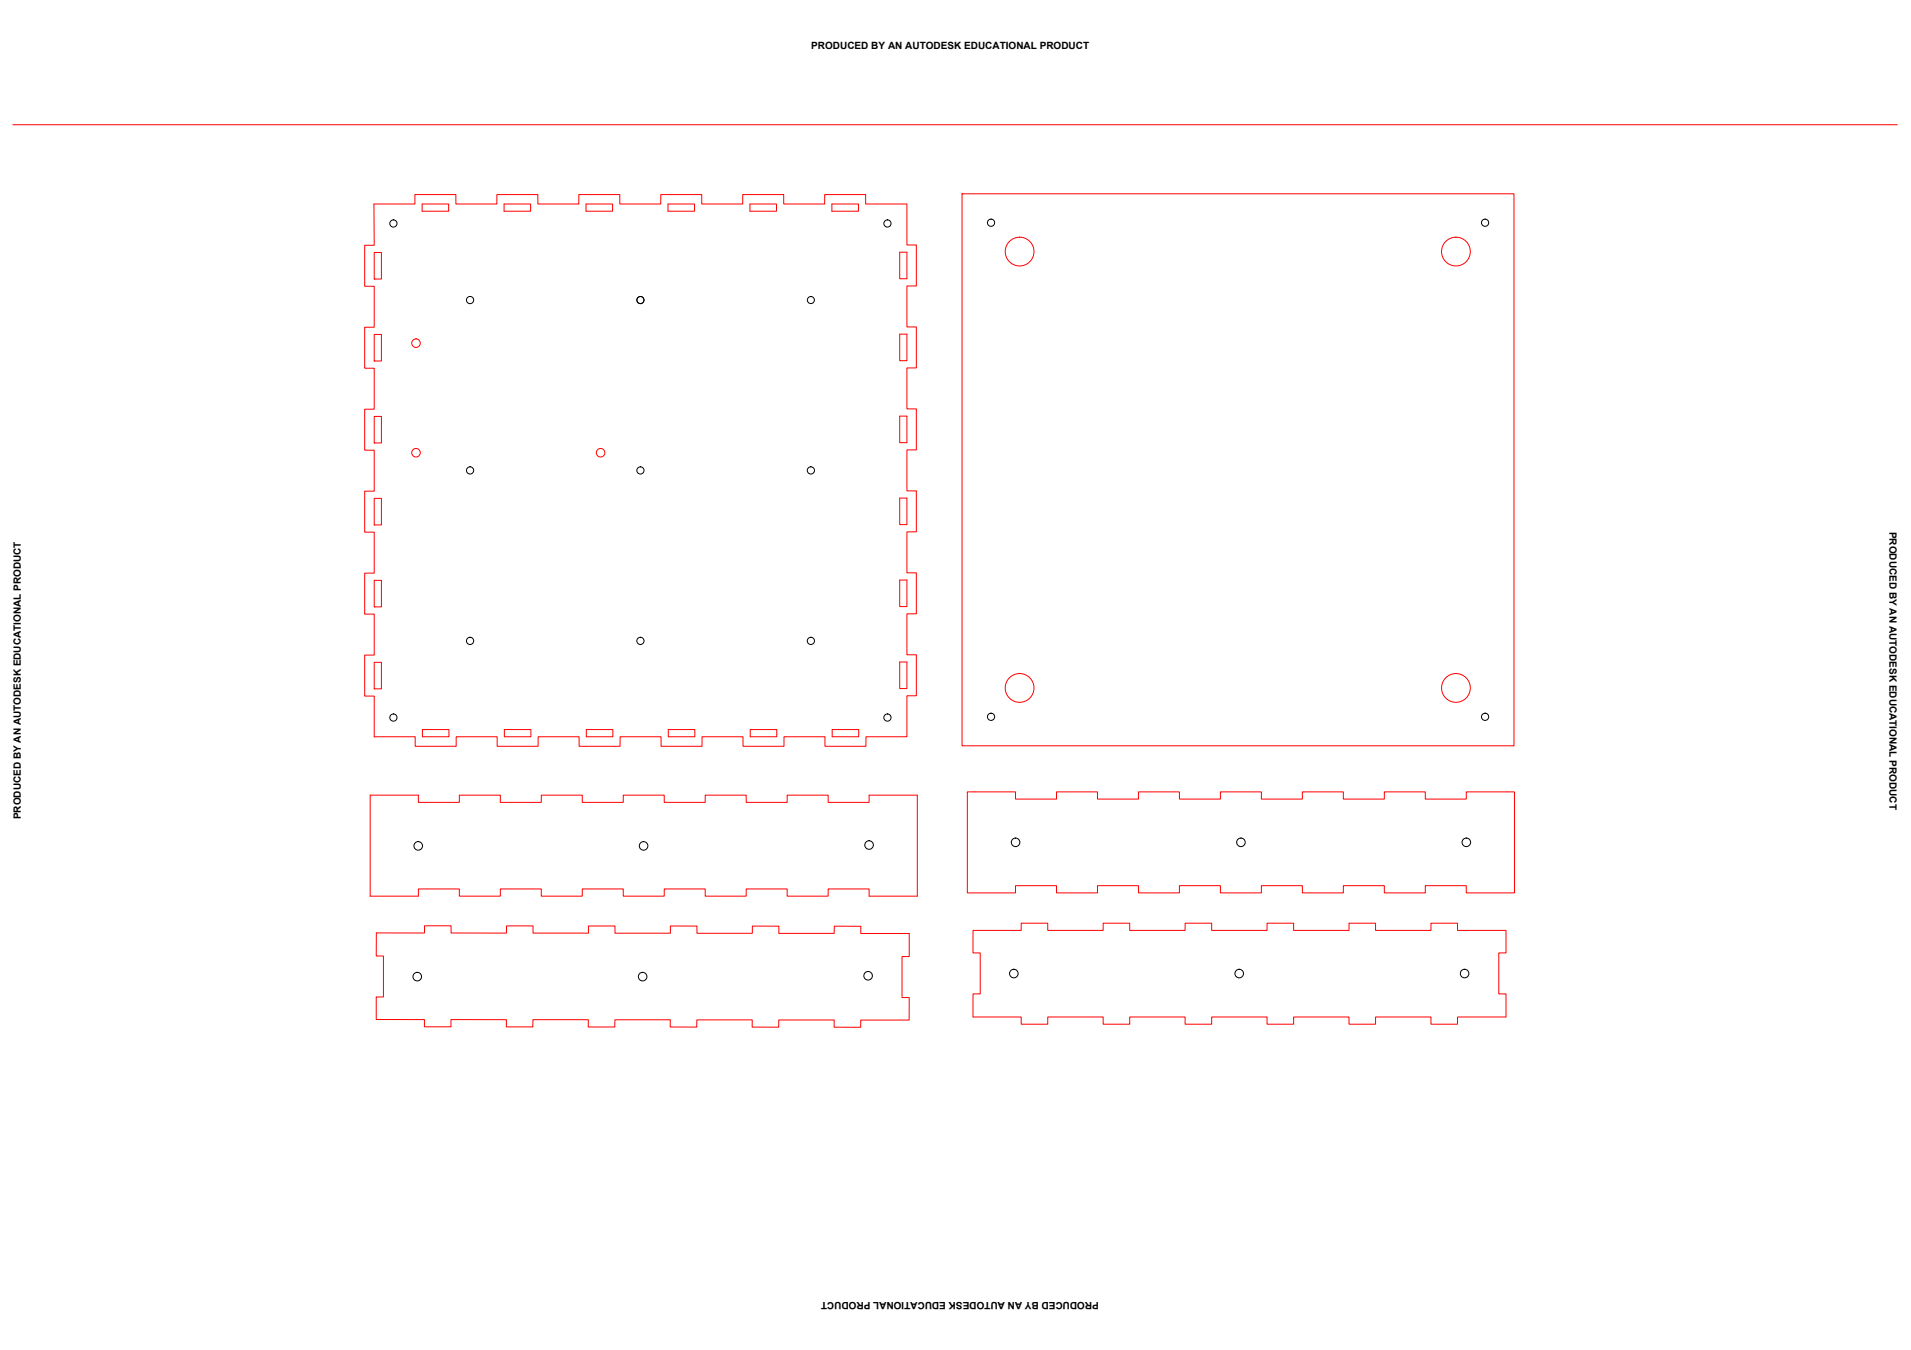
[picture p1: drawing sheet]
<svg xmlns="http://www.w3.org/2000/svg" width="841mm" height="594mm" viewBox="0 0 841 594" stroke-linecap="round" stroke-linejoin="round" font-family="sans-serif">
<!-- layer: panel6 -->
<path d="M165.6 410.5l21.2 .1v-3.2h11.7v3.2h24.4v-3.2h11.7v3.2l24.4 .1v-3.2h11.7v3.2h24.3v-3.2h11.7v3.2h24.4v-3.2l11.7 .1-.1 3.1h24.4l.1-3.1h11.7l-.1 3.2h21.3v10.1h-3.1v18.1h3.1v9.9h-21.3v3.2l-11.7-.1v-3.2h-24.4v3.2h-11.7l.1-3.2h-24.4l-.1 3.2-11.6-.1v-3.1h-24.4v3.1h-11.7v-3.1l-24.4-.1v3.2h-11.6v-3.2h-24.4v3.2h-11.7v-3.2l-21.2-.1v-9.9h3.2v-18h-3.2z" fill="none" stroke="#f00" stroke-width=".44"/>
<g fill="none" stroke="#000" stroke-width=".44">
<circle cx="183.6" cy="429.8" r="1.88"/>
<circle cx="282.8" cy="429.8" r="1.88"/>
<circle cx="382.1" cy="429.4" r="1.88"/>
</g>
<!-- layer: LAYER_1 -->
<g fill="none" stroke="#f00" stroke-width=".44">
<path d="M5.6 54.9h829.4"/>
<circle cx="448.7" cy="110.7" r="6.3"/>
<circle cx="640.7" cy="110.7" r="6.3"/>
<circle cx="448.7" cy="302.7" r="6.3"/>
<circle cx="640.7" cy="302.7" r="6.3"/>
</g>
<!-- layer: panel3 -->
<g fill="none" stroke="#000" stroke-width=".44">
<circle cx="446.2" cy="428.4" r="1.88"/>
<circle cx="545.4" cy="428.4" r="1.88"/>
<circle cx="644.6" cy="428.4" r="1.88"/>
</g>
<!-- layer: panel8 -->
<path d="M425.7 348.5h21.2v3.1h18.1v-3.1h18v3.1h18v-3.1h18.1v3.1h18v-3.1h18v3.1h18.1v-3.1h18v3.1h18v-3.1h18.1v3.1h18v-3.1h21.2v44.4h-21.2v-3.2h-18v3.2h-18.1v-3.2h-18v3.2h-18v-3.2h-18.1v3.2h-18v-3.2h-18v3.2h-18.1v-3.2h-18v3.2h-18v-3.2h-18.1v3.2h-21.2z" fill="none" stroke="#f00" stroke-width=".44"/>
<g fill="none" stroke="#000" stroke-width=".44">
<circle cx="446.9" cy="370.7" r="1.88"/>
<circle cx="546.1" cy="370.7" r="1.88"/>
<circle cx="645.3" cy="370.7" r="1.88"/>
</g>
<!-- layer: panel1 -->
<path d="M162.9 349.9h21.2v3.2h18.1v-3.2h18v3.2h18v-3.2h18.1v3.2h18v-3.2h18v3.2h18.1v-3.2h18v3.2h18v-3.2h18.1v3.2h18v-3.2h21.2v44.5h-21.2v-3.2h-18v3.2h-18.1v-3.2h-18v3.2h-18v-3.2h-18.1v3.2h-18v-3.2h-18v3.2h-18.1v-3.2h-18v3.2h-18v-3.2h-18.1v3.2h-21.2z" fill="none" stroke="#f00" stroke-width=".44"/>
<g fill="none" stroke="#000" stroke-width=".44">
<circle cx="184.1" cy="372.2" r="1.88"/>
<circle cx="283.2" cy="372.2" r="1.88"/>
<circle cx="382.5" cy="371.9" r="1.88"/>
</g>
<!-- layer: panel3 -->
<path d="M428.2 409.4h21.2v-3.1h11.7v3.1h24.4v-3.1h11.7v3.1h24.4v-3.1h11.6v3.1h24.4v-3.1h11.7v3.1h24.4v-3.1h11.7v3.1h24.4v-3.1h11.6v3.1h21.4v9.9h-3.2v18.1h3.2v10.1h-21.4v3.2h-11.6v-3.2h-24.4v3.2h-11.7v-3.2h-24.4v3.2h-11.7v-3.2h-24.4v3.2h-11.6v-3.2h-24.4v3.2h-11.7v-3.2h-24.4v3.2h-11.7v-3.2h-21.2v-10.1h3.2v-18.1h-3.2z" fill="none" stroke="#f00" stroke-width=".44"/>
<!-- layer: LAYER_1 -->
<g fill="none" stroke="#000" stroke-width=".44">
<circle cx="173.1" cy="98.3" r="1.59"/>
<circle cx="390.6" cy="98.3" r="1.59"/>
<circle cx="436.2" cy="98" r="1.59"/>
<circle cx="653.6" cy="98" r="1.59"/>
<circle cx="206.9" cy="132" r="1.59"/>
<circle cx="281.8" cy="132" r="1.59"/>
<circle cx="281.8" cy="132" r="1.55"/>
<circle cx="356.9" cy="132" r="1.55"/>
<circle cx="206.9" cy="207" r="1.59"/>
<circle cx="281.8" cy="207" r="1.59"/>
<circle cx="356.9" cy="207" r="1.59"/>
<circle cx="206.9" cy="282" r="1.59"/>
<circle cx="281.8" cy="282" r="1.59"/>
<circle cx="356.9" cy="282" r="1.59"/>
<circle cx="173.1" cy="315.8" r="1.59"/>
<circle cx="390.6" cy="315.8" r="1.59"/>
<circle cx="436.2" cy="315.4" r="1.59"/>
<circle cx="653.6" cy="315.4" r="1.59"/>
</g>
<!-- layer: herring1 -->
<g fill="none" stroke="#f00" stroke-width=".44">
<path d="M185.8 89.8h11.7v3.1h-11.7zM221.8 89.8h11.7v3.1h-11.7zM257.9 89.8h11.7v3.1h-11.7zM294 89.8h11.7v3.1h-11.7zM330 89.8h11.7v3.1h-11.7zM366.1 89.8h11.7v3.1h-11.7zM399 89.8h-18v-4.2h-18.1v4.2h-18v-4.2h-18v4.2h-18.1v-4.2h-18v4.2h-18v-4.2h-18.1v4.2h-18v-4.2h-18v4.2h-18.1v-4.2h-18v4.2h-18l.1 18.1h-4.2v18.1h4.2v18h-4.2v18h4.2v18.1h-4.2v18h4.2v18h-4.2v18.1h4.2v18h-4.2v18h4.2v18.1h-4.2v18h4.2v18M399.1 89.8v18h4.2v18h-4.2v18.1h4.2v18h-4.2v18h4.2v18.1h-4.2v18h4.2v18h-4.2v18.1h4.2v18h-4.2v18h4.2v18.1h-4.2v18h-18v4.2h-18v-4.2h-18.1v4.2h-18v-4.2h-18v4.2h-18.1v-4.2h-18v4.2h-18v-4.2h-18.1v4.2h-18v-4.2h-18v4.2h-18.1v-4.2h-18M164.7 111.1h3.2v11.7h-3.2zM396 111h3.1v11.7h-3.1zM164.7 147.2h3.2v11.7h-3.2zM396 147.1h3.1v11.6h-3.1z"/>
<path d="M164.7 183.2h3.2v11.7h-3.2zM396 183.1h3.1v11.7h-3.1zM164.7 219.3h3.2v11.7h-3.2zM396 219.2h3.1v11.7h-3.1zM164.7 255.4h3.2v11.7h-3.2zM396 255.3h3.1v11.6h-3.1zM164.7 291.5h3.2v11.6h-3.2zM396 291.3h3.1v11.7h-3.1zM185.9 321h11.7v3.2h-11.7zM222 321h11.7v3.2h-11.7zM258 321h11.7v3.2h-11.7zM294.1 321h11.7v3.2h-11.7z"/>
<path d="M330.2 321h11.7v3.2h-11.7zM366.2 321h11.7v3.2h-11.7z"/>
</g>
<!-- layer: arduino_hole -->
<g fill="none" stroke="#f00" stroke-width=".44">
<circle cx="183.1" cy="151" r="1.88"/>
<circle cx="183.1" cy="199.2" r="1.88"/>
<circle cx="264.3" cy="199.2" r="1.88"/>
</g>
<!-- layer: Layer1 -->
<path d="M423.4 85.3h242.9v242.9h-242.9z" fill="none" stroke="#f00" stroke-width=".44"/>
<g font-size="4.4">
<text x="357.1" y="21.6">PRODUCED BY AN AUTODESK EDUCATIONAL PRODUCT</text>
<text x="831.5" y="234" transform="rotate(90 831.5 234)">PRODUCED BY AN AUTODESK EDUCATIONAL PRODUCT</text>
<text x="9.1" y="360.5" transform="rotate(-90 9.1 360.5)">PRODUCED BY AN AUTODESK EDUCATIONAL PRODUCT</text>
<text x="483.6" y="573" transform="rotate(-180 483.6 573)">PRODUCED BY AN AUTODESK EDUCATIONAL PRODUCT</text>
</g>
</svg>
